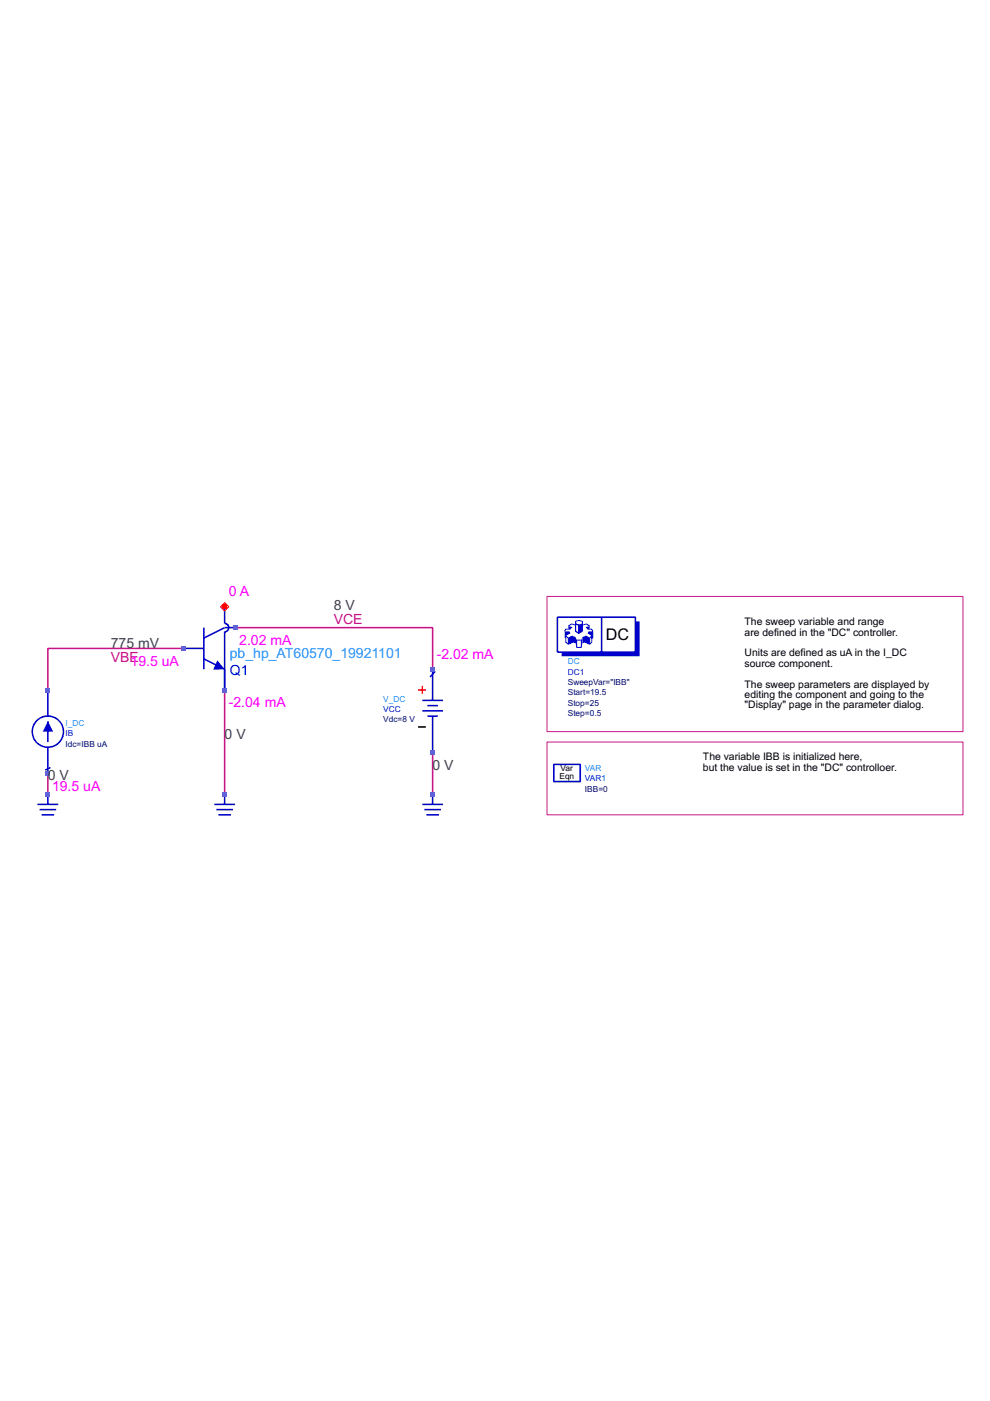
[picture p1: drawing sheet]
<svg xmlns="http://www.w3.org/2000/svg" width="210mm" height="297mm" viewBox="0 0 210 297" stroke-linecap="round" stroke-linejoin="round" font-family="sans-serif">
<path d="M116 126.5h88.2v28.6h-88.2zM116 157.3h88.2v15.5h-88.2z" fill="none" stroke="#c71585" stroke-width=".21"/>
<path d="M38.8 137.5h-28.7v8.8M49.8 133.1h41.9v8.8M47.6 146.3v22M91.7 159.5v8.8M10.1 163.9v4.4" fill="none" stroke="#c71585" stroke-width=".33"/>
<path d="M88.6 154.1h1.7" fill="none" stroke="#000" stroke-width=".33"/>
<path d="M89.5 150.7h4.4M89.5 148.5h4.4M90.6 151.8h2.2M90.6 149.6h2.2M91.7 141.9v6.6M91.7 151.8v7.7M92.3 142.3l-1.1 1.2M117.4 162.1h5.6v3.6h-5.6z" fill="none" stroke="#0000cd" stroke-width=".33"/>
<path d="M88.6 146.3h1.7M89.5 145.4v1.7" fill="none" stroke="#ff4500" stroke-width=".33"/>
<path d="M117.5 165.7h5.5v-3.5h.1v3.6h-5.6z" fill="#0000cd"/>
<path d="M118.2 130.9h9.4v7.4h-9.4zM127.6 130.9h7.1v7.4h-7.1" fill="none" stroke="#0000cd" stroke-width=".33"/>
<path d="M120.5 135.3l.9-.5v1.4l-.9 .4zM120.5 135.3l-.6-.5v1.4l.6 .4M120.9 133.4h-1l-.2 .4M122 131.7l.7-.2 .8 .2v.6l-.8 .2-.7-.2zM122 132.5l-.8-.2-.7 .4M122 132.3v1.5l.7 .5 .8-.5v-1.5M122.3 135.7h1v1.6h-1zM123.5 132.5l.9-.2 .6 .4M124.1 134.8l.9 .5v1.3l-.9-.4zM124.6 133.4h.9l.2 .4v1.5h-.2M125 135.3l.5-.5v1.4l-.5 .4" fill="none" stroke="#0000cd" stroke-width=".21"/>
<g fill="#0000cd">
<path d="M119.7 133.8h1l.2 .5-1 .5v.5h-.2z"/>
<path d="M120.5 132.7l.9 .3-.5 .4h-.4z"/>
<path d="M121.4 134.8l.6 .3 .3 .6v1.6l-.3-.9-.6-.2z"/>
<path d="M124.1 133l.9-.3v.7h-.4z"/>
<path d="M124.8 133.8h.9v1.5h-.2v-.5l-.9-.5z"/>
<path d="M124.1 134.8l.9 .5v1.3l-.9-.4z"/>
<path d="M123.5 135.1l.6-.3v1.4l-.6 .2z"/>
<path d="M120.5 135.3l.9-.5v1.4l-.9 .4z"/>
</g>
<path d="M123.4 135.1v2.2" fill="none" stroke="#0000cd" stroke-width=".22"/>
<path d="M122 132.3l.7 .2v1.8l-.7-.5zM122 132.3l.7 .2" fill="none" stroke="#0000cd" stroke-width=".21"/>
<g fill="#0000cd">
<path d="M122.7 132.5l.8-.2v1.5l-.8 .5z"/>
<path d="M119.1 138.3h15.6v-6.6h.9v7.4h-16.5z"/>
</g>
<path d="M38.8 137.5h4.4M43.2 133.1v8.8M47.6 128.7v3.5l.7 .2 .2 .5v.4l-.2 .4-.7 .3v12.3v-4.4l-4.4-2.2M49.8 133.1h-2.2l-4.4 2.2" fill="none" stroke="#0000cd" stroke-width=".33"/>
<path d="M46.1 140l1.5 1.9-2.4 .1z" fill="#0000cd"/>
<g fill="none" stroke="#0000cd" stroke-width=".33">
<path d="M10.1 146.3v5.5M10.1 152.9v4.4M10.1 158.4v5.5"/>
<circle cx="10.1" cy="155.1" r="3.3"/>
</g>
<path d="M10.1 152.9l1.2 2.2h-2.3z" fill="#0000cd"/>
<g fill="none" stroke="#0000cd" stroke-width=".33">
<path d="M7.9 170.6h4.5M8.4 171.7h3.5M8.8 172.8h2.7M10.1 168.3v2.3M10.7 162.7l-1.1 .6M45.4 170.6h4.4M45.9 171.7h3.5M46.3 172.8h2.7M47.6 168.3v2.3M89.5 170.6h4.4M90 171.7h3.5M90.4 172.8h2.6"/>
<path d="M91.7 168.3v2.3"/>
</g>
<g fill="#4169e1">
<path d="M9.7 167.9h.9v.9h-.9z"/>
<path d="M9.7 163.5h.9v.9h-.9z"/>
<path d="M9.7 145.9h.9v.8h-.9z"/>
<path d="M38.4 137h.9v.9h-.9z"/>
<path d="M47.2 167.9h.9v.9h-.9z"/>
<path d="M47.2 145.9h.9v.8h-.9z"/>
<path d="M49.4 132.6h.9v.9h-.9z"/>
<path d="M91.3 167.9h.9v.9h-.9z"/>
<path d="M91.3 159.1h.9v.9h-.9z"/>
<path d="M91.3 141.4h.9v.9h-.9z"/>
</g>
<path d="M47.2 128.2h.9v.9h-.9z" fill="#f00"/>
<path d="M47.6 127.8l.9 .9-.9 .8-.9-.8z" fill="none" stroke="#f00" stroke-width=".21"/>
<text font-size="3.4" x="128.4" y="135.8">DC</text>
<g font-size="3" fill="#f0f">
<text x="48.5" y="126.4">0 A</text>
<text x="50.7" y="136.8">2.02 mA</text>
<text x="27.7" y="141.2">19.5 uA</text>
<text x="92.6" y="139.6">-2.02 mA</text>
<text x="48.5" y="150">-2.04 mA</text>
<text x="11" y="167.6">19.5 uA</text>
</g>
<g font-size="3" fill="#2f4f4f">
<text x="70.8" y="129.4">8 V</text>
<text x="23.5" y="137.4">775 mV</text>
<text x="47.6" y="156.6">0 V</text>
<text x="10.1" y="165.4">0 V</text>
<text x="91.7" y="163.2">0 V</text>
</g>
<g font-size="3" fill="#c71585">
<text x="70.8" y="132.4">VCE</text>
<text x="23.5" y="140.4">VBE</text>
</g>
<text font-size="3" fill="#1e90ff" x="48.7" y="139.4">pb_hp_AT60570_19921101</text>
<text font-size="3" fill="#00f" x="48.7" y="143.1">Q1</text>
<g font-size="2.2">
<text x="157.9" y="132.5">The sweep variable and range</text>
<text x="157.9" y="134.7">are defined in the &quot;DC&quot; controller.</text>
<text x="157.9" y="139.2">Units are defined as uA in the I_DC</text>
<text x="157.9" y="141.4">source component.</text>
<text x="157.9" y="145.8">The sweep parameters are displayed by</text>
<text x="157.9" y="148">editing the component and going to the</text>
<text x="157.9" y="150.2">&quot;Display&quot; page in the parameter dialog.</text>
<text x="149.1" y="161.2">The variable IBB is initialized here,</text>
<text x="149.1" y="163.4">but the value is set in the &quot;DC&quot; controlloer.</text>
</g>
<g font-size="1.8" fill="#1e90ff">
<text x="120.4" y="140.8">DC</text>
<text x="81.3" y="148.7">V_DC</text>
<text x="13.9" y="153.9">I_DC</text>
<text x="124" y="163.4">VAR</text>
</g>
<g font-size="1.8" fill="#00f">
<text x="120.4" y="143">DC1</text>
<text x="81.3" y="150.9">VCC</text>
<text x="13.9" y="156.1">IB</text>
<text x="124" y="165.6">VAR1</text>
</g>
<g font-size="1.8" fill="#000080">
<text x="120.4" y="149.6">Stop=25</text>
<text x="120.4" y="147.4">Start=19.5</text>
<text x="120.4" y="145.2">SweepVar=&quot;IBB&quot;</text>
<text x="81.3" y="153.2">Vdc=8 V</text>
<text x="120.4" y="151.8">Step=0.5</text>
<text x="13.9" y="158.3">Idc=IBB uA</text>
<text x="124" y="167.8">IBB=0</text>
</g>
<g font-size="1.8">
<text x="118.6" y="165.2">Eqn</text>
<text x="118.8" y="163.5">Var</text>
</g>
</svg>
